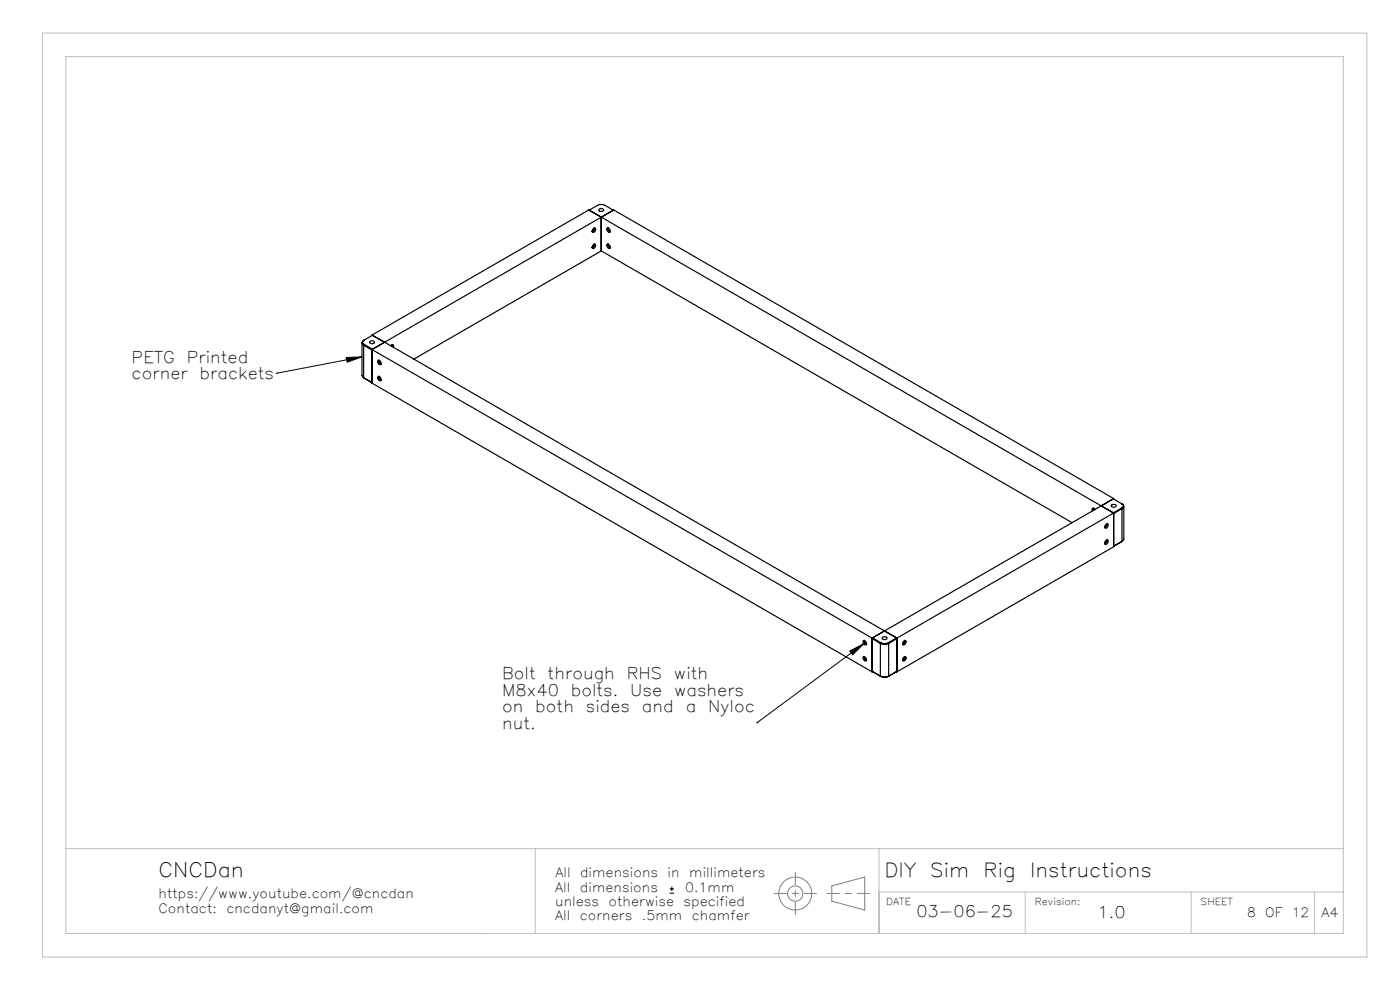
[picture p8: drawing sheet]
<svg xmlns="http://www.w3.org/2000/svg" width="297mm" height="210mm" viewBox="0 0 297 210" stroke-linecap="round" stroke-linejoin="round" font-family="sans-serif">
<g fill="none" stroke="#000" stroke-width=".25">
<path d="M125 44.6l1.8-1a1.87 1.87 0 0 1 1.5 0l1.8 1-2.5 1.5zM125.9 48.5a.28 .28 0 0 1 .4-.1 .28 .28 0 0 1 0 .4 .37 .37 0 0 1-.2 .5 .37 .37 0 0 1-.5-.3zM126 51.8h.1a.5 .5 0 0 1 .3 .5 .5 .5 0 0 1-.5 .4 .49 .49 0 0 1-.3-.5 .49 .49 0 0 1 .4-.4zM126.1 51.8a.67 .67 0 0 1-.5 .8l.3-.3zM126.1 48.4a.67 .67 0 0 1-.5 .7l.3-.2zM127.1 44.4a.6 .6 0 0 1 1 .2 .62 .62 0 0 1-1.1-.1zM127.6 46.1l108.6 62.7 1.7-1M127.6 46.1v7.1M127.6 53.2l99.8 57.7M127.6 46.1l-2.7-1.6-46 26.6M127.6 53.2l-39.8 23M128.8 48.4a.56 .56 0 0 1 .6 .3 .56 .56 0 0 1-.1 .6 .68 .68 0 0 1-.5-.9z"/>
<path d="M128.8 51.8a.56 .56 0 0 1 .6 .3 .56 .56 0 0 1-.1 .6 .68 .68 0 0 1-.5-.9zM129 48.4l.1 .3 .4 .4a.65 .65 0 0 1-.5-.7zM129 51.8l.1 .4 .4 .4a.65 .65 0 0 1-.5-.8zM76.8 72.7v6.9l.4 .5M77.2 73.2l1.7 1.1M77.2 73.2v6.9M77.3 72.1a.49 .49 0 0 0-.4 .5 .49 .49 0 0 0 .4 .5M77.3 72.1a.58 .58 0 0 0-.5 .5 .58 .58 0 0 0 .4 .6M77.3 73.1l-.1 .1M77.3 72.1l1.7-1 111.2 64.2M78.4 72.5a.56 .56 0 0 1 .6-.2 .56 .56 0 0 1 .4 .4 .56 .56 0 0 1-.6 .2 .56 .56 0 0 1-.4-.4zM78.9 71.1v.1"/>
<path d="M78.9 74.1v7.2l106.1 61.2M78.9 74.1l106.1 61.3M78.9 71.1l2.7 1.5M80.1 76.5a.5 .5 0 0 1 .7 .2 .5 .5 0 0 1-.1 .7 .69 .69 0 0 1-.6-.9zM80.1 80a.5 .5 0 0 1 .7 .1 .5 .5 0 0 1-.1 .7 .75 .75 0 0 1-.6-.8zM80.4 79.8l.1 .6 .4 .2a.65 .65 0 0 1-.5-.8zM80.9 77.2l-.4-.2-.1-.6a.72 .72 0 0 0 .5 .8M81.6 72.6l-2.6 1.5-1.7-1M81.6 72.6l48.6-28.1 106.1 61.3M81.6 72.6l-2.7 1.5M82.9 73.4l.1-.1a.3 .3 0 0 1 .5-.1 .3 .3 0 0 1-.1 .5M83.2 73.1l-.1 .4z"/>
<path d="M77.2 80.1l1.7 1.1zM232.1 108.2l-.1-.4v.4M232.3 108l-.3-.2a.3 .3 0 0 0-.3 .2 .3 .3 0 0 0 .1 .4M233.6 107.3l-46 26.5M233.6 107.3l2.7 1.5M234.5 114.8l.1-.1a.28 .28 0 0 1 .4-.1 .28 .28 0 0 1 .1 .4 .37 .37 0 0 1-.3 .4 .37 .37 0 0 1-.4-.2zM234.6 111.3a.28 .28 0 0 1 .4-.2 .28 .28 0 0 1 .1 .5 .37 .37 0 0 1-.3 .4 .37 .37 0 0 1-.4-.2zM234.8 111.1l-.1 .6-.3 .2 .3-.4zM234.8 114.5l-.1 .6-.3 .2 .3-.4zM235.7 107.2a.56 .56 0 0 1 .6-.2 .56 .56 0 0 1 .4 .4 .61 .61 0 0 1-1-.2zM236.3 105.8v.1M236.3 108.8v7.2l-46 26.5"/>
<path d="M236.3 115.9l1.7-1zM236.3 105.8l-2.7 1.5M236.3 108.8l-46 26.6M237.9 106.8a.49 .49 0 0 1 .4 .5 .49 .49 0 0 1-.4 .5M237.9 106.8a.55 .55 0 0 1 .5 .6 .55 .55 0 0 1-.4 .5M237.9 107.8l.1 .1M237.9 106.8l-1.7-1-2.6 1.5M238 107.9l-1.7 1M238 107.9v7M238.4 107.4v6.9l-.4 .6M183.2 139.3a.52 .52 0 0 1 .5 .3 .52 .52 0 0 1-.1 .6 .63 .63 0 0 1-.4-.9zM183.2 135.9a.54 .54 0 0 1 .5 .3 .54 .54 0 0 1-.1 .6 .68 .68 0 0 1-.4-.9z"/>
<path d="M183.3 139.3a.71 .71 0 0 0 .5 .7l-.3-.2-.1-.5M183.3 135.8l.2 .6 .3 .3M183.4 135.8l.1 .6 .3 .2M185 135.4v7.1M185.1 135.3l1.8 1M185.1 135.3l-.1 .2 1.8 1M186.8 136.5a1.94 1.94 0 0 0 1.7 0M186.8 136.5v6.9M186.9 136.3a1.87 1.87 0 0 0 1.6 0M186.9 136.3l-.1 .2M187.2 135.2a.52 .52 0 0 1 .6-.1 .52 .52 0 0 1 .3 .4 .56 .56 0 0 1-.5 .2 .56 .56 0 0 1-.5-.4zM187.6 133.8l-2.5 1.5"/>
<path d="M187.6 133.8l-2.6 1.6M187.6 133.8l2.7 1.6M188.5 136.3v.2M188.5 136.5v6.9M190.2 135.3l-1.7 1M190.2 135.3l.1 .2-1.8 1M190.3 135.4v7.1M191.5 136.6l.3-.2 .1-.6-.1 .6-.3 .3M191.7 139.5a.32 .32 0 0 1 .5-.2 .32 .32 0 0 1 0 .5 .34 .34 0 0 1-.3 .4 .34 .34 0 0 1-.4-.3zM191.7 136.1a.32 .32 0 0 1 .5-.2 .32 .32 0 0 1 0 .5 .34 .34 0 0 1-.3 .4 .34 .34 0 0 1-.4-.3zM191.9 139.3l-.1 .5-.3 .2 .3-.2zM185.1 142.4h-.1l1.8 1"/>
<path d="M185.1 142.4l1.8 1.1M185.1 142.4l-.1 .1M186.8 143.4a1.94 1.94 0 0 0 1.7 0M186.8 143.4l.1 .1M186.9 143.5a1.59 1.59 0 0 0 1.6 0M188.5 143.4v.1M190.3 142.5l-1.8 1"/>
</g>
<path d="M142.1 189.5h.9M142.1 188.6h.9M142.5 188.1v.9" fill="none" stroke="#000" stroke-width=".21"/>
<path d="M58.6 79.2h.1M73.4 75.8l3.4-.1-3.1 1.1zM76.8 75.7l-18.2 3.5M180.3 138.1l2.9-1.5-2.3 2.3zM183.2 136.6l-22.6 16.7M160.6 153.3h.1" fill="none" stroke="#010000" stroke-width=".21"/>
<g fill="none" stroke="#808080" stroke-width=".21">
<path d="M176.5 187.9l6.9-1.9v7l-6.9-1.8z"/>
<circle cx="168.7" cy="189.5" r="3.5"/>
<circle cx="168.7" cy="189.5" r="1.62"/>
</g>
<path d="M164.2 189.5h9M168.7 194v-9M175.5 189.5h9" fill="none" stroke="#808080" stroke-width=".21" stroke-dasharray="6.3 1.3 1.3 1.3" stroke-dashoffset="3.8"/>
<path d="M9 7h281v196h-281zM14 12h271v186h-271zM14 180h271M113.6 180v18M186.5 180v18M186.5 189.2h98.5M217.5 189.2v8.8M252.7 189.2v8.8M278.9 189.2v8.8" fill="none" stroke="#c0c0c0" stroke-width=".21"/>
<path d="M73.4 75.8l3.4-.1-3.1 1.1zM180.3 138.1l2.9-1.5-2.3 2.3z" fill="#010000"/>
<text font-size="4.2" x="33.6" y="186">CNCDan</text>
<g font-size="4.1">
<text x="187.6" y="186">DIY</text>
<text x="197.4" y="186">Sim</text>
<text x="208.7" y="186">Rig</text>
<text x="218.5" y="186">Instructions</text>
</g>
<g font-size="3.4" fill="#010000">
<text x="27.9" y="77">PETG</text>
<text x="39.6" y="77">Printed</text>
<text x="27.9" y="80.5">corner</text>
<text x="42.3" y="80.5">brackets</text>
<text x="106.5" y="144.1">Bolt</text>
<text x="106.5" y="147.6">M8x40</text>
<text x="116.2" y="144.1">through</text>
<text x="121.1" y="147.6">bolts.</text>
<text x="133" y="144.1">RHS</text>
<text x="133.7" y="147.6">Use</text>
<text x="143" y="144.1">with</text>
<text x="143" y="147.6">washers</text>
<text x="106.5" y="151.1">on</text>
<text x="106.5" y="154.6">nut.</text>
<text x="113.6" y="151.1">both</text>
<text x="124.3" y="151.1">sides</text>
<text x="136.2" y="151.1">and</text>
<text x="145.5" y="151.1">a</text>
<text x="150.2" y="151.1">Nyloc</text>
</g>
<g font-size="3.4">
<text x="194.4" y="194.6">03-06-25</text>
<text x="232.8" y="194.7">1.0</text>
</g>
<g font-size="2.7">
<text x="117.8" y="186">All</text>
<text x="123.1" y="186">dimensions</text>
<text x="141.6" y="186">in</text>
<text x="146.2" y="186">millimeters</text>
<text x="33.6" y="190.6">https://www.youtube.com/@cncdan</text>
<text x="117.8" y="189.2">All</text>
<text x="123" y="189.2">dimensions</text>
<text x="145.3" y="189.2">0.1mm</text>
<text x="33.6" y="193.6">Contact:</text>
<text x="48" y="193.6">cncdanyt@gmail.com</text>
<text x="117.8" y="192.2">unless</text>
<text x="117.8" y="195.2">All</text>
<text x="123" y="195.2">corners</text>
<text x="129.1" y="192.2">otherwise</text>
<text x="136.2" y="195.2">.5mm</text>
<text x="145" y="192.2">specified</text>
<text x="146.8" y="195.2">chamfer</text>
<text x="264.6" y="194.5">8</text>
<text x="268.4" y="194.5">OF</text>
<text x="274" y="194.5">12</text>
<text x="280.3" y="194.5">A4</text>
</g>
<g font-size="2">
<text x="188" y="192">DATE</text>
<text x="219.5" y="192">Revision:</text>
<text x="254.7" y="192">SHEET</text>
</g>
</svg>
